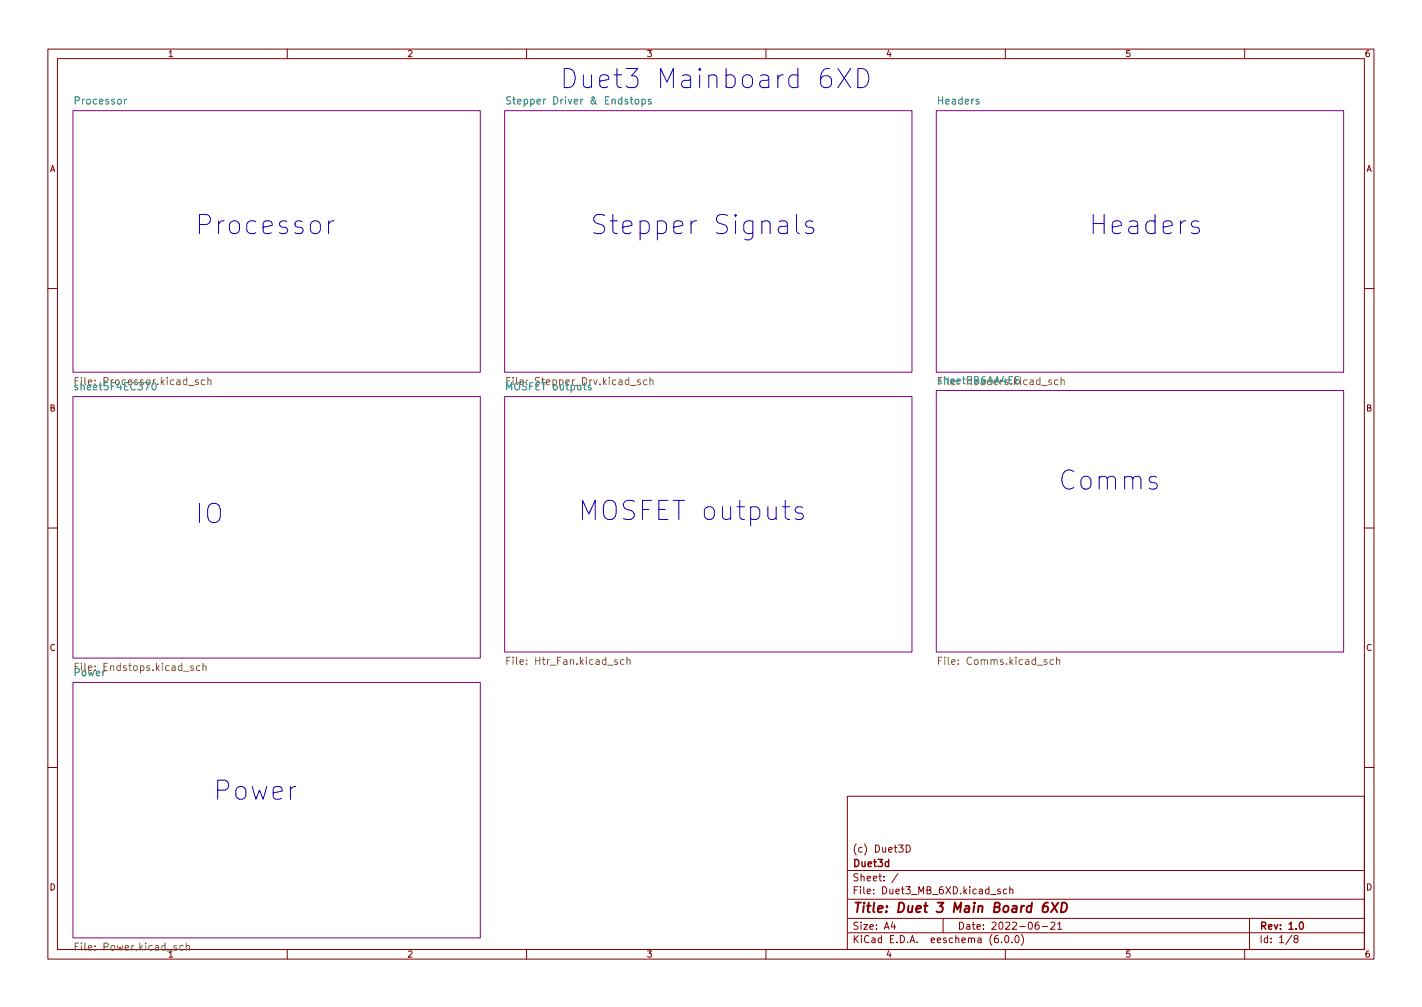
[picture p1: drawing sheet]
<svg xmlns="http://www.w3.org/2000/svg" width="297mm" height="210mm" viewBox="0 0 297 210" stroke-linecap="round" stroke-linejoin="round" font-family="sans-serif">
<g fill="none" stroke="#840000" stroke-width=".21">
<path d="M10 10.2h277v190.1h-277zM12 12.2h273v186.1h-273zM60 10.2v2M110 10.2v2M160 10.2v2M210 10.2v2M260 10.2v2M10 60.2h2M285 60.2h2M10 110.2h2M285 110.2h2M10 160.2h2"/>
<path d="M177 166.3h108v32h-108zM189.3 176.4a.76 .76 0 0 1 .9 .8 .76 .76 0 0 1-.9 .7zM285 160.2h2M60 198.3v2M110 198.3v2M160 198.3v2M177 194.8h108M177 191.8h108M177 187.8h108M177 181.8h108M186.5 192.5l-.4 1h1M186.9 193v1"/>
<path d="M187.6 182.4l-1.3 1.9M197 191.8v3M208.4 195.3l-.4 .1a1.01 1.01 0 0 0 0 1.4l.5-.1 .1-.5-.3-.3h-.3l-.3 .3M208.9 185.7l-.3-.1-.2 .2v.3l.5 .1v.4h-.5M209.2 196.7v.1M210 198.3v2M210.1 195.4l.1-.1a.8 .8 0 0 1 .5 .8 .8 .8 0 0 1-.5 .7 1 1 0 0 1-.1-1.4zM210.3 185.7l-.4-.1-.3 .3 .1 .7h.6M210.9 185.8l.2-.2 .4 .1 .1 .9M210.9 185.1v1.5M211.4 196.7v.1M212.1 195.5l.3-.2a.8 .8 0 0 1 .5 .8 .8 .8 0 0 1-.5 .7l-.3-.1-.1-.4z"/>
<path d="M213.4 195.1a1.72 1.72 0 0 1 0 2.3M216.9 192.5l-.4 .1a1.01 1.01 0 0 0 0 1.4l.5-.1 .1-.5-.3-.3h-.3l-.3 .3M217.7 193.5h1.2M219.5 192.7l.6-.2 .3 .5-1 1h1M220.9 193l.5-.5v1.5M220.9 194h.9M260 198.3v2M261 191.8v6.5M269.9 195.3l-1.3 1.9M270.6 196l-.3-.3 .1-.2 .2-.2 .4 .1 .2 .2-.1 .2-.7 .2-.1 .3v.2l.3 .3h.4l.2-.3-.1-.4-.2-.1"/>
</g>
<path d="M271.6 192.6l.2-.1a.8 .8 0 0 1 .5 .8 .8 .8 0 0 1-.5 .7 1 1 0 0 1-.2-1.4z" fill="none" stroke="#840000" stroke-width=".3"/>
<path d="M218.9 188.5a.91 .91 0 0 0-1.1 .8v.8l.1 .3a.66 .66 0 0 0 1-.3l.1-.5-.2-.3a.66 .66 0 0 0-1 .3M219.8 188.5l1 2M221.1 188.5l-1.6 2M221.9 188.5a.96 .96 0 0 1 1 .5 .96 .96 0 0 1-.3 1.2l-.5 .3h-.5z" fill="none" stroke="#840000" stroke-width=".4"/>
<g fill="#fff" stroke="#fff" stroke-width=".21">
<path d="M105.4 23.1h85.1v54.6h-85.1z"/>
<path d="M105.4 82.8h85.1v53.3h-85.1z"/>
<path d="M15.2 23.1h85.1v54.6h-85.1z"/>
<path d="M15.2 142.5h85.1v53.3h-85.1z"/>
<path d="M15.2 82.8h85.1v54.6h-85.1z"/>
<path d="M195.6 23.1h85.1v54.6h-85.1z"/>
<path d="M195.6 81.5h85.1v54.6h-85.1z"/>
</g>
<path d="M15.2 23.1h85.1v54.6h-85.1zM105.4 23.1h85.1v54.6h-85.1zM195.6 23.1h85.1v54.6h-85.1zM15.2 82.8h85.1v54.6h-85.1zM105.4 82.8h85.1v53.3h-85.1zM195.6 81.5h85.1v54.6h-85.1zM15.2 142.5h85.1v53.3h-85.1z" fill="none" stroke="#840084" stroke-width=".21"/>
<path d="M26.4 20.7l-.4 .3M106.7 20.3l-.6-.1-.3 .3 .1 .4 .7 .3v.4l-.2 .1h-.6M132.7 20.9l.2-.2 .5 .2v.5l-.1 .3h-.4l-.2-.1zM134.1 20.8l.4-.1 .3 .3-.1 .7h-.6M134.1 20.7v1.5M136 20.8l-.4-.1-.2 .2 .1 .3 .5 .1v.4h-.6M212.9 78.6h-.8v.8l.2-.2 .5 .1 .1 .2v.5l-.2 .2-.6-.2M31.9 80l.2-.1a.81 .81 0 0 1 .5 .8 .81 .81 0 0 1-.5 .7l-.2-.1-.2-.5z" fill="none" stroke="#008484" stroke-width=".21"/>
<g fill="none" stroke="#848400" stroke-width=".21">
<path d="M16.4 78.8h-.7v1.5M42.8 79.4l-.5-.1-.3 .3 .2 .6h.6M43.4 79.4l.2-.1 .4 .1 .1 .9M43.4 78.8v1.5M106.6 78.8h-.7v1.5M135.1 79.4l-.4-.1-.3 .3 .1 .6h.6M135.8 79.4l.2-.1 .3 .1 .1 .9M135.8 78.8v1.5M212.1 79.7l.4 .6M212.5 79.3l-.6 .6M213.2 78.8v.1M213.2 79.3v1"/>
<path d="M214.5 79.4l-.4-.1-.3 .3 .2 .6h.5M215.2 79.4h.6v.9M215.8 79.7h-.5l-.2 .3 .2 .3 .5-.1M217.2 79.4l-.4-.1-.3 .3 .1 .6h.6M217.2 78.8v1.5M219.6 79.4l-.3-.1-.3 .2 .1 .2 .5 .2v.3h-.6M221 79.4l-.4-.1-.3 .3 .1 .6h.6M221.7 79.4l.2-.1 .3 .1 .1 .9M221.7 78.8v1.5M217.6 80.5h1.2M16.4 138.5h-.7v1.5M41.8 139.1l-.5-.1-.3 .3 .2 .6h.6"/>
<path d="M42.4 139.1l.2-.1 .4 .1 .1 .9M42.4 138.5v1.5M105.9 137.9h.5M106.6 137.2h-.7v1.5M130.3 137.8l-.4-.1-.3 .3 .1 .7h.6M131 137.9l.2-.2 .4 .1v.9M131 137.2v1.5M196 137.9h.5M196.8 137.2h-.8v1.5M220.1 137.8l-.5-.1-.3 .3 .2 .7h.6M220.7 137.9l.2-.2 .4 .1 .1 .9M220.7 137.2v1.5"/>
<path d="M15.7 197.6h.5M16.4 196.9h-.7v1.5M38.3 197.5l-.5-.1-.3 .3 .2 .7h.6M38.9 197.6l.2-.2 .4 .1 .1 .9M38.9 196.9v1.5"/>
</g>
<path d="M173.3 14.3a1.58 1.58 0 0 0-1.9 1.7v1.5l.4 .6 .4 .2h.7l.6-.4 .2-.4v-.9l-.4-.6-.4-.2h-.7l-.6 .4-.2 .4M175 14.3l2.7 4M177.7 14.3l-2.7 4M179.2 14.3h1a2.18 2.18 0 0 1 .9 3.4l-.4 .4-.5 .2h-1zM68.6 46.1v2.7M69.8 46.1a1.02 1.02 0 0 0-1.2 .8M162.8 46.3l.3-.2h.8l.4 .2 .2 .4v2.1M164.5 47.1l-.4 .2h-1a.78 .78 0 0 0-.5 .7 .78 .78 0 0 0 .5 .8h1l.4-.2M166.4 44.8v3.4l.2 .4 .3 .2M169.8 46.3l-.4-.2h-.6l-.3 .2-.2 .4 .2 .6 1.3 .3 .2 .4-.2 .6-.4 .2h-.7l-.4-.2M250.4 46.3l-.4-.2h-.6l-.3 .2-.2 .4 .2 .6 1.3 .3 .2 .4-.2 .6-.4 .2h-.8l-.3-.2M167.6 106l-.3-.2h-.6l-.4 .2-.2 .4 .2 .5 1.3 .4 .2 .4-.2 .6-.3 .2h-.8l-.4-.2" fill="none" stroke="#0000c2" stroke-width=".21"/>
<g font-size="5.6" fill="#0000c2">
<text x="116.8" y="18.5">Duet3 Mainboard 6XD</text>
<text x="40.6" y="49">Processor</text>
<text x="123.2" y="49">Stepper Signals</text>
<text x="227.3" y="49">Headers</text>
<text x="221" y="102.3">Comms</text>
<text x="40.6" y="109.3">IO</text>
<text x="120.6" y="108.7">MOSFET outputs</text>
<text x="44.4" y="167.1">Power</text>
</g>
<text font-size="2.8" fill="#840000" x="178" y="190.6">Title: Duet 3 Main Board 6XD</text>
<g font-size="2.1" fill="#008484">
<text x="15.8" y="21.8">Processor</text>
<text x="107.4" y="21.8">Stepper Driver &amp; Endstops</text>
<text x="196.1" y="21.8">Headers</text>
<text x="16.3" y="81.5">sheet5F4EC370</text>
<text x="106" y="81.5">MOSFET outputs</text>
<text x="106.9" y="80.4">File: Stepper_Drv.kicad_sch</text>
<text x="196.5" y="80.2">sheet5B64A4E5</text>
</g>
<g font-size="2.1" fill="#848400">
<text x="16.8" y="80.4">File: Processor.kicad_sch</text>
<text x="15.5" y="141.2">Power</text>
<text x="16.6" y="140.1">File: Endstops.kicad_sch</text>
<text x="106.8" y="138.8">File: Htr_Fan.kicad_sch</text>
<text x="196.9" y="138.8">File: Comms.kicad_sch</text>
<text x="16.5" y="198.5">File: Power.kicad_sch</text>
</g>
<g font-size="2.1" fill="#840000">
<text x="178" y="178">(c) Duet3D</text>
<text x="178" y="184">Sheet: /</text>
<text x="178" y="181">Duet3d</text>
<text x="178" y="186.7">File: Duet3_MB_6XD.kicad_sch</text>
<text x="178" y="196.9">KiCad E.D.A. eeschema (6.0.0)</text>
<text x="178" y="194.1">Size: A4</text>
<text x="200" y="194.1">Date: 2022-06-21</text>
<text x="263" y="194.1">Rev: 1.0</text>
<text x="263" y="196.9">Id: 1/8</text>
</g>
<g font-size="1.8" fill="#840000">
<text x="35" y="11.9">1</text>
<text x="85" y="11.9">2</text>
<text x="135" y="11.9">3</text>
<text x="185" y="11.9">4</text>
<text x="235" y="11.9">5</text>
<text x="285" y="11.9">6</text>
<text x="10.3" y="35.9">A</text>
<text x="285.3" y="35.9">A</text>
<text x="10.3" y="85.9">B</text>
<text x="285.3" y="85.9">B</text>
<text x="10.3" y="135.9">C</text>
<text x="285.3" y="135.9">C</text>
<text x="10.3" y="185.9">D</text>
<text x="285.3" y="185.9">D</text>
<text x="85" y="199.9">2</text>
<text x="135" y="199.9">3</text>
<text x="185" y="199.9">4</text>
<text x="235" y="199.9">5</text>
<text x="285" y="199.9">6</text>
</g>
<text font-size="1.8" fill="#848400" x="35" y="199.9">1</text>
</svg>
